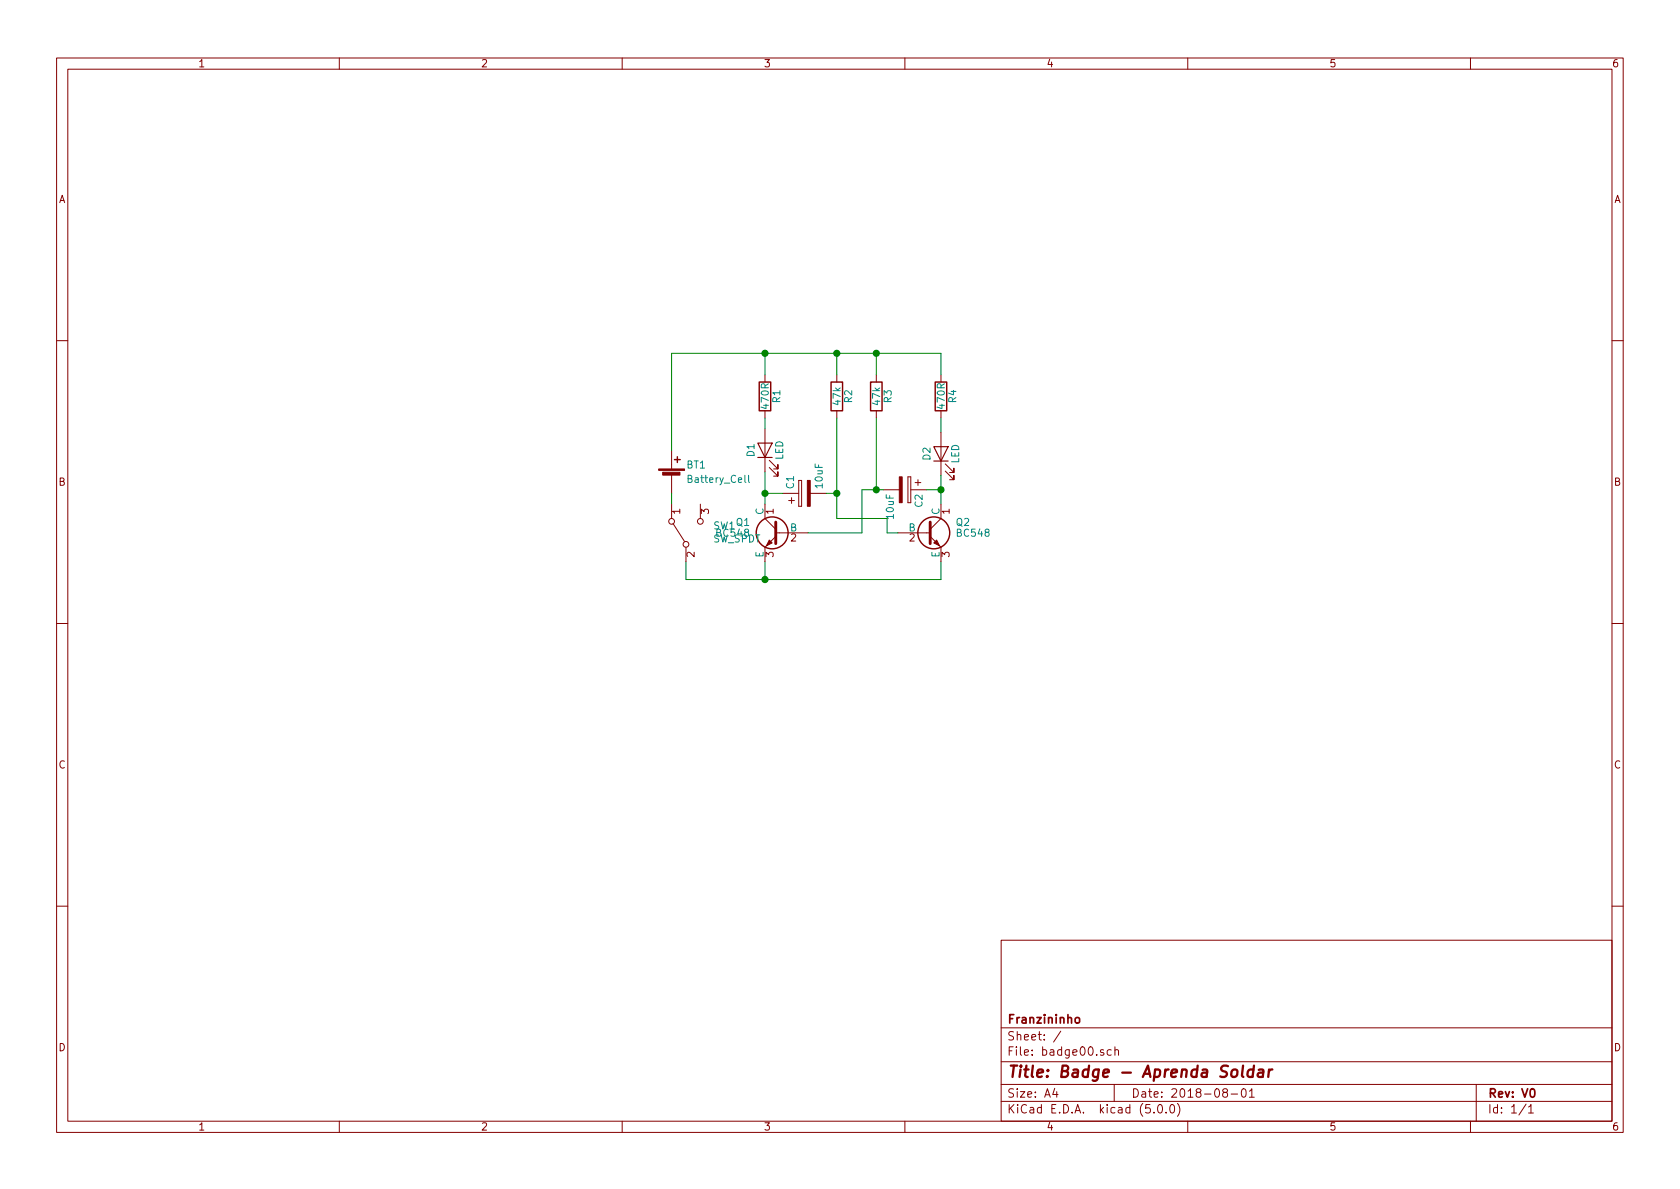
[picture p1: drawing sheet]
EESchema Schematic File Version 4
LIBS:badge00-cache
EELAYER 26 0
EELAYER END
$Descr A4 11693 8268
encoding utf-8
Sheet 1 1
Title "Badge - Aprenda Soldar"
Date "2018-08-01"
Rev "V0"
Comp "Franzininho"
Comment1 ""
Comment2 ""
Comment3 ""
Comment4 ""
$EndDescr
$Comp
L transistors:BC548 Q1
U 1 1
P 5425 3700
F 0 "Q1" H 5625 3775 50  0000 L CNN
F 1 "BC548" H 5625 3700 50  0000 L CNN
F 2 "library:TO-92_Inline_Wide" H 5625 3625 50  0001 L CIN
F 3 "" H 5425 3700 50  0001 L CNN
	1    5425 3700
	-1   0    0    -1  
$EndComp
$Comp
L transistors:BC548 Q2
U 1 1
P 6450 3700
F 0 "Q2" H 6650 3775 50  0000 L CNN
F 1 "BC548" H 6650 3700 50  0000 L CNN
F 2 "library:TO-92_Inline_Wide" H 6650 3625 50  0001 L CIN
F 3 "" H 6450 3700 50  0001 L CNN
	1    6450 3700
	1    0    0    -1  
$EndComp
$Comp
L Device:R R1
U 1 1
P 5325 2750
F 0 "R1" V 5405 2750 50  0000 C CNN
F 1 "470R" V 5325 2750 50  0000 C CNN
F 2 "Resistors_THT:R_Axial_DIN0207_L6.3mm_D2.5mm_P10.16mm_Horizontal" V 5255 2750 50  0001 C CNN
F 3 "" H 5325 2750 50  0001 C CNN
	1    5325 2750
	1    0    0    -1  
$EndComp
$Comp
L Device:Battery_Cell BT1
U 1 1
P 4675 3325
F 0 "BT1" H 4775 3425 50  0000 L CNN
F 1 "Battery_Cell" H 4775 3325 50  0000 L CNN
F 2 "library:CR2032_HOLDER" V 4675 3385 50  0001 C CNN
F 3 "" V 4675 3385 50  0001 C CNN
	1    4675 3325
	1    0    0    -1  
$EndComp
$Comp
L Device:LED D1
U 1 1
P 5325 3125
F 0 "D1" H 5325 3225 50  0000 C CNN
F 1 "LED" H 5325 3025 50  0000 C CNN
F 2 "LEDs:LED_D3.0mm" H 5325 3125 50  0001 C CNN
F 3 "" H 5325 3125 50  0001 C CNN
	1    5325 3125
	0    -1   -1   0   
$EndComp
$Comp
L Device:CP C1
U 1 1
P 5600 3425
F 0 "C1" H 5625 3525 50  0000 L CNN
F 1 "10uF" H 5625 3325 50  0000 L CNN
F 2 "Capacitors_THT:CP_Radial_D5.0mm_P2.50mm" H 5638 3275 50  0001 C CNN
F 3 "" H 5600 3425 50  0001 C CNN
	1    5600 3425
	0    -1   -1   0   
$EndComp
$Comp
L Device:LED D2
U 1 1
P 6550 3150
F 0 "D2" H 6550 3250 50  0000 C CNN
F 1 "LED" H 6550 3050 50  0000 C CNN
F 2 "LEDs:LED_D3.0mm" H 6550 3150 50  0001 C CNN
F 3 "" H 6550 3150 50  0001 C CNN
	1    6550 3150
	0    -1   -1   0   
$EndComp
$Comp
L Device:R R4
U 1 1
P 6550 2750
F 0 "R4" V 6630 2750 50  0000 C CNN
F 1 "470R" V 6550 2750 50  0000 C CNN
F 2 "Resistors_THT:R_Axial_DIN0207_L6.3mm_D2.5mm_P10.16mm_Horizontal" V 6480 2750 50  0001 C CNN
F 3 "" H 6550 2750 50  0001 C CNN
	1    6550 2750
	1    0    0    -1  
$EndComp
$Comp
L Device:CP C2
U 1 1
P 6300 3400
F 0 "C2" H 6325 3500 50  0000 L CNN
F 1 "10uF" H 6325 3300 50  0000 L CNN
F 2 "Capacitors_THT:CP_Radial_D5.0mm_P2.50mm" H 6338 3250 50  0001 C CNN
F 3 "" H 6300 3400 50  0001 C CNN
	1    6300 3400
	0    1    1    0   
$EndComp
$Comp
L Device:R R2
U 1 1
P 5825 2750
F 0 "R2" V 5905 2750 50  0000 C CNN
F 1 "47k" V 5825 2750 50  0000 C CNN
F 2 "Resistors_THT:R_Axial_DIN0207_L6.3mm_D2.5mm_P10.16mm_Horizontal" V 5755 2750 50  0001 C CNN
F 3 "" H 5825 2750 50  0001 C CNN
	1    5825 2750
	1    0    0    -1  
$EndComp
$Comp
L Device:R R3
U 1 1
P 6100 2750
F 0 "R3" V 6180 2750 50  0000 C CNN
F 1 "47k" V 6100 2750 50  0000 C CNN
F 2 "Resistors_THT:R_Axial_DIN0207_L6.3mm_D2.5mm_P10.16mm_Horizontal" V 6030 2750 50  0001 C CNN
F 3 "" H 6100 2750 50  0001 C CNN
	1    6100 2750
	1    0    0    -1  
$EndComp
Wire Wire Line
	5325 3275 5325 3425
Wire Wire Line
	5450 3425 5325 3425
Connection ~ 5325 3425
Wire Wire Line
	6550 3300 6550 3400
Wire Wire Line
	6450 3400 6550 3400
Connection ~ 6550 3400
Wire Wire Line
	6550 2900 6550 3000
Wire Wire Line
	5325 2900 5325 2975
Wire Wire Line
	5825 2900 5825 3425
Wire Wire Line
	5825 3425 5750 3425
Wire Wire Line
	6100 2900 6100 3400
Wire Wire Line
	6000 3400 6100 3400
Wire Wire Line
	6550 2450 6550 2600
Wire Wire Line
	4675 2450 5325 2450
Wire Wire Line
	5325 2450 5325 2600
Wire Wire Line
	5825 2600 5825 2450
Connection ~ 5825 2450
Wire Wire Line
	6100 2450 6100 2600
Connection ~ 6100 2450
Wire Wire Line
	5625 3700 6000 3700
Wire Wire Line
	6000 3700 6000 3400
Connection ~ 6100 3400
Wire Wire Line
	5825 3600 6175 3600
Wire Wire Line
	6175 3600 6175 3700
Wire Wire Line
	6175 3700 6250 3700
Connection ~ 5825 3425
Wire Wire Line
	5325 3900 5325 4025
Wire Wire Line
	6550 4025 6550 3900
Wire Wire Line
	4675 2450 4675 3125
Connection ~ 5325 2450
Connection ~ 5325 4025
Wire Wire Line
	5325 3425 5325 3500
Wire Wire Line
	6550 3400 6550 3500
Wire Wire Line
	5825 2450 6100 2450
Wire Wire Line
	6100 2450 6550 2450
Wire Wire Line
	6100 3400 6150 3400
Wire Wire Line
	5825 3425 5825 3600
Wire Wire Line
	5325 2450 5825 2450
Wire Wire Line
	5325 4025 6550 4025
$Comp
L Switch:SW_SPDT SW1
U 1 1
P 4775 3700
F 0 "SW1" V 4821 3512 50  0000 R CNN
F 1 "SW_SPDT" V 4730 3512 50  0000 R CNN
F 2 "library:SW_HH_SS12D07-G4-2" H 4775 3700 50  0001 C CNN
F 3 "" H 4775 3700 50  0001 C CNN
	1    4775 3700
	0    -1   -1   0   
$EndComp
Wire Wire Line
	4675 3425 4675 3500
Wire Wire Line
	4775 3900 4775 4025
Wire Wire Line
	4775 4025 5325 4025
$EndSCHEMATC
